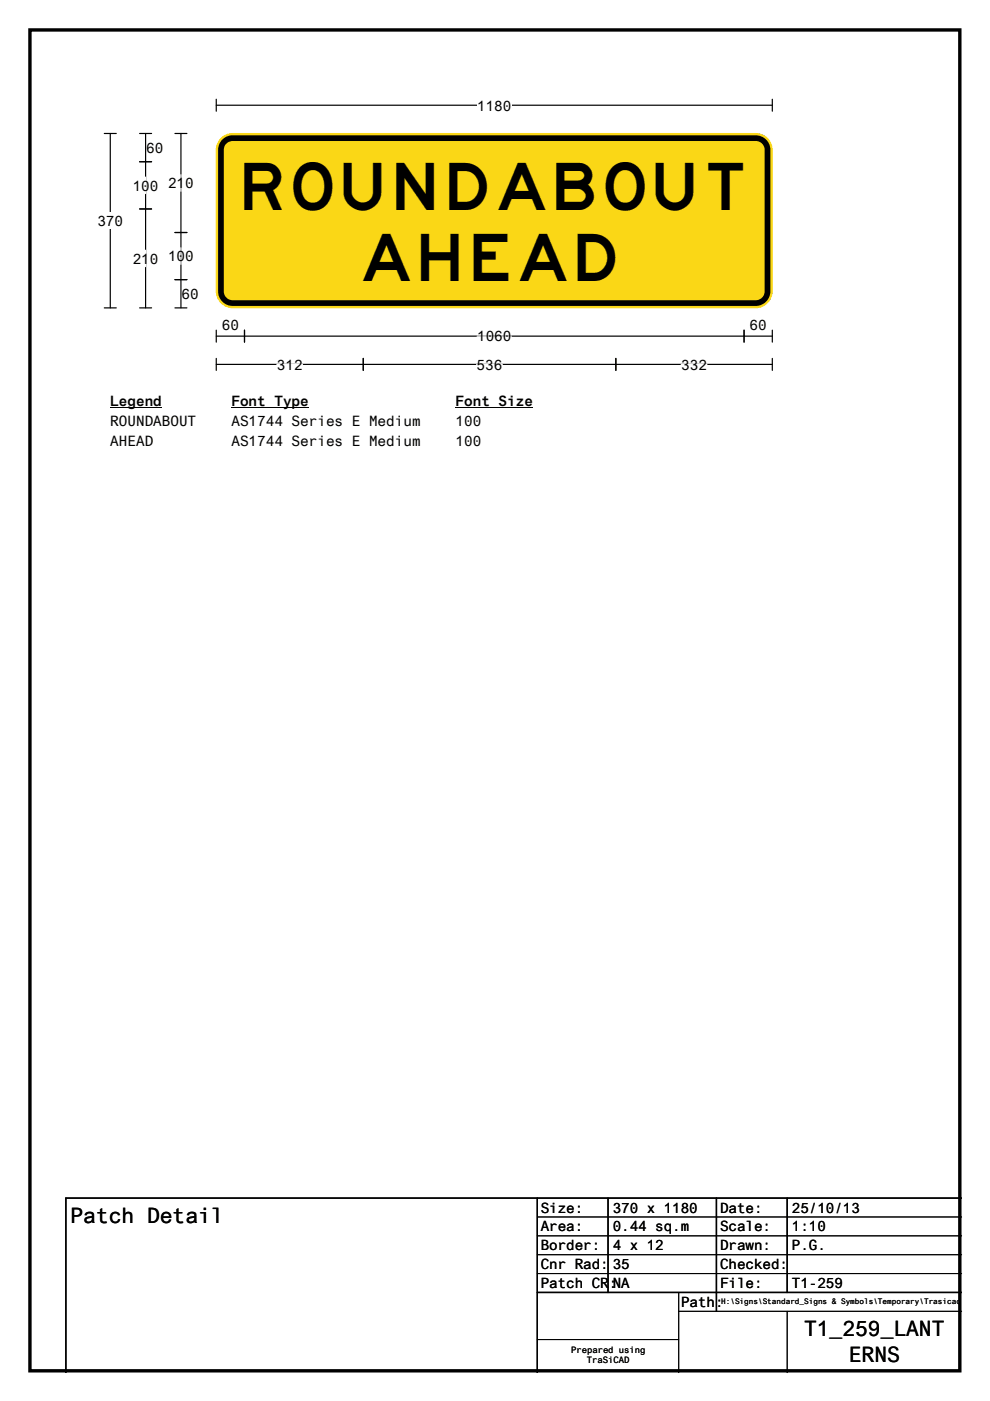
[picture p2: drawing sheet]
<svg xmlns="http://www.w3.org/2000/svg" width="210mm" height="297mm" viewBox="0 0 210 297" stroke-linecap="round" stroke-linejoin="round" font-family="sans-serif">
<path d="M6.3 6.3h197.3v284.3h-197.3z" fill="none" stroke="#000" stroke-width=".72"/>
<path d="M45.9 22.3h117.9M45.9 21v2.6M163.8 21v2.6" fill="none" stroke="#000" stroke-width=".25"/>
<path d="M101.2 20.6h7.3v3.5h-7.3z" fill="#fff"/>
<g fill="none" stroke="#000" stroke-width=".25">
<path d="M22.1 28.3h2.6M23.4 28.3v37M22.1 65.3h2.6M45.9 71.3h117.9M45.9 70v2.5M45.9 76v2.5M45.9 77.3h117.9M51.9 70v2.5M77 76v2.5M130.6 76v2.5M157.8 70v2.5M163.8 70v2.5"/>
<path d="M163.8 76v2.5"/>
</g>
<path d="M58.7 77.3h5.5M101.1 77.3h5.5M101.2 71.3h7.3M144.5 77.3h5.4" fill="none" stroke="#fff" stroke-width=".25"/>
<path d="M20.7 45h5.4v3.5h-5.4z" fill="#fff"/>
<path d="M29.6 34.3h2.6M29.6 28.3h2.6M30.9 28.3v37M37.1 28.3h2.5M38.4 28.3v37M29.6 44.3h2.6M37.1 49.3h2.5M37.1 59.3h2.5M29.6 65.3h2.6M37.1 65.3h2.5" fill="none" stroke="#000" stroke-width=".25"/>
<path d="M30.9 37.5v3.5M38.4 37v3.6M30.9 53v3.5M38.4 52.5v3.5" fill="none" stroke="#fff" stroke-width=".25"/>
<path d="M23.4 83.2h10.9v3.5h-10.9z" fill="#fff"/>
<path d="M23.4 86.4h10.9" fill="none" stroke="#000" stroke-width=".21"/>
<path d="M49.1 83.2h16.4v3.5h-16.4z" fill="#fff"/>
<path d="M49.1 86.4h16.4" fill="none" stroke="#000" stroke-width=".21"/>
<path d="M96.6 83.2h16.4v3.5h-16.4z" fill="#fff"/>
<path d="M96.6 86.4h16.4" fill="none" stroke="#000" stroke-width=".21"/>
<g fill="#fff">
<path d="M23.4 87.4h18.2v3.5h-18.2z"/>
<path d="M49.1 87.4h40v3.5h-40z"/>
<path d="M96.6 87.4h5.5v3.5h-5.5z"/>
<path d="M23.4 91.6h9.1v3.5h-9.1z"/>
<path d="M49.1 91.6h40v3.5h-40z"/>
<path d="M96.6 91.6h5.5v3.5h-5.5z"/>
</g>
<path d="M46.9 29.3a3.5 3.5 0 0 1 2.5-1h110.9a3.5 3.5 0 0 1 3.5 3.5v29.9a3.5 3.5 0 0 1-3.5 3.6h-110.9a3.5 3.5 0 0 1-3.5-3.6v-29.9a3.5 3.5 0 0 1 1-2.5z" fill-rule="evenodd" fill="#fad716" stroke="#fad716" stroke-width=".21"/>
<path d="M47.4 30.2a2.49 2.49 0 0 1 2-.9h110.9a2.49 2.49 0 0 1 2.5 2.5v30a2.5 2.5 0 0 1-2.5 2.5h-110.9a2.49 2.49 0 0 1-2.5-2.5v-30v-.6z" fill="none" stroke="#000" stroke-width="1.2"/>
<path d="M114 254v37M129 254v20M152 254v24M167 254v20M204 254h-190v37M114 274h90" fill="none" stroke="#000" stroke-width=".3"/>
<path d="M114 258h90M114 262h90M114 266h90M114 270h90M144 278h60M144 274v17M167 278v13M114 284h30" fill="none" stroke="#000" stroke-width=".21"/>
<g font-size="10">
<text x="51.9" y="44.5">ROUNDABOUT</text>
<text x="77" y="59.5">AHEAD</text>
</g>
<g font-size="4.5">
<text x="15" y="259.2">Patch Detail</text>
<text x="170.6" y="283.3">T1_259_LANT</text>
<text x="180" y="288.8">ERNS</text>
</g>
<g font-size="3">
<text x="101.2" y="23.4">1180</text>
<text x="31" y="32.4">60</text>
<text x="28.2" y="40.4">100</text>
<text x="35.6" y="39.9">210</text>
<text x="20.7" y="47.9">370</text>
<text x="28.2" y="55.9">210</text>
<text x="35.6" y="55.4">100</text>
<text x="38.5" y="63.4">60</text>
<text x="47" y="69.9">60</text>
<text x="159" y="69.9">60</text>
<text x="101.2" y="72.4">1060</text>
<text x="58.7" y="78.4">312</text>
<text x="101.1" y="78.4">536</text>
<text x="144.5" y="78.4">332</text>
<text x="23.4" y="86.1">Legend</text>
<text x="49.1" y="86.1">Font Type</text>
<text x="96.6" y="86.1">Font Size</text>
<text x="23.4" y="90.3">ROUNDABOUT</text>
<text x="23.4" y="94.5">AHEAD</text>
<text x="49.1" y="90.3">AS1744 Series E Medium</text>
<text x="49.1" y="94.5">AS1744 Series E Medium</text>
<text x="96.6" y="90.3">100</text>
<text x="96.6" y="94.5">100</text>
<text x="114.7" y="257.1">Size:</text>
<text x="130" y="257.1">370 x 1180</text>
<text x="152.7" y="257.1">Date:</text>
<text x="168" y="257.1">25/10/13</text>
<text x="114.7" y="261.1">Area:</text>
<text x="130" y="261.1">0.44 sq.m</text>
<text x="152.7" y="261.1">Scale:</text>
<text x="168" y="261.1">1:10</text>
<text x="114.7" y="265.1">Border:</text>
<text x="114.7" y="269.1">Cnr Rad:</text>
<text x="130" y="265.1">4 x 12</text>
<text x="130" y="269.1">35</text>
<text x="152.7" y="265.1">Drawn:</text>
<text x="152.7" y="269.1">Checked:</text>
<text x="168" y="265.1">P.G.</text>
<text x="114.7" y="273.1">Patch CR:NA</text>
<text x="152.7" y="273.1">File:</text>
<text x="168" y="273.1">T1-259</text>
<text x="144.5" y="277.1">Path:</text>
</g>
<g font-size="1.9">
<text x="121.1" y="286.8">Prepared using</text>
<text x="124.5" y="289.1">TraSiCAD</text>
</g>
<text font-size="1.6" x="153" y="276.6">H:\Signs\Standard_Signs &amp; Symbols\Temporary\Trasicad</text>
</svg>
